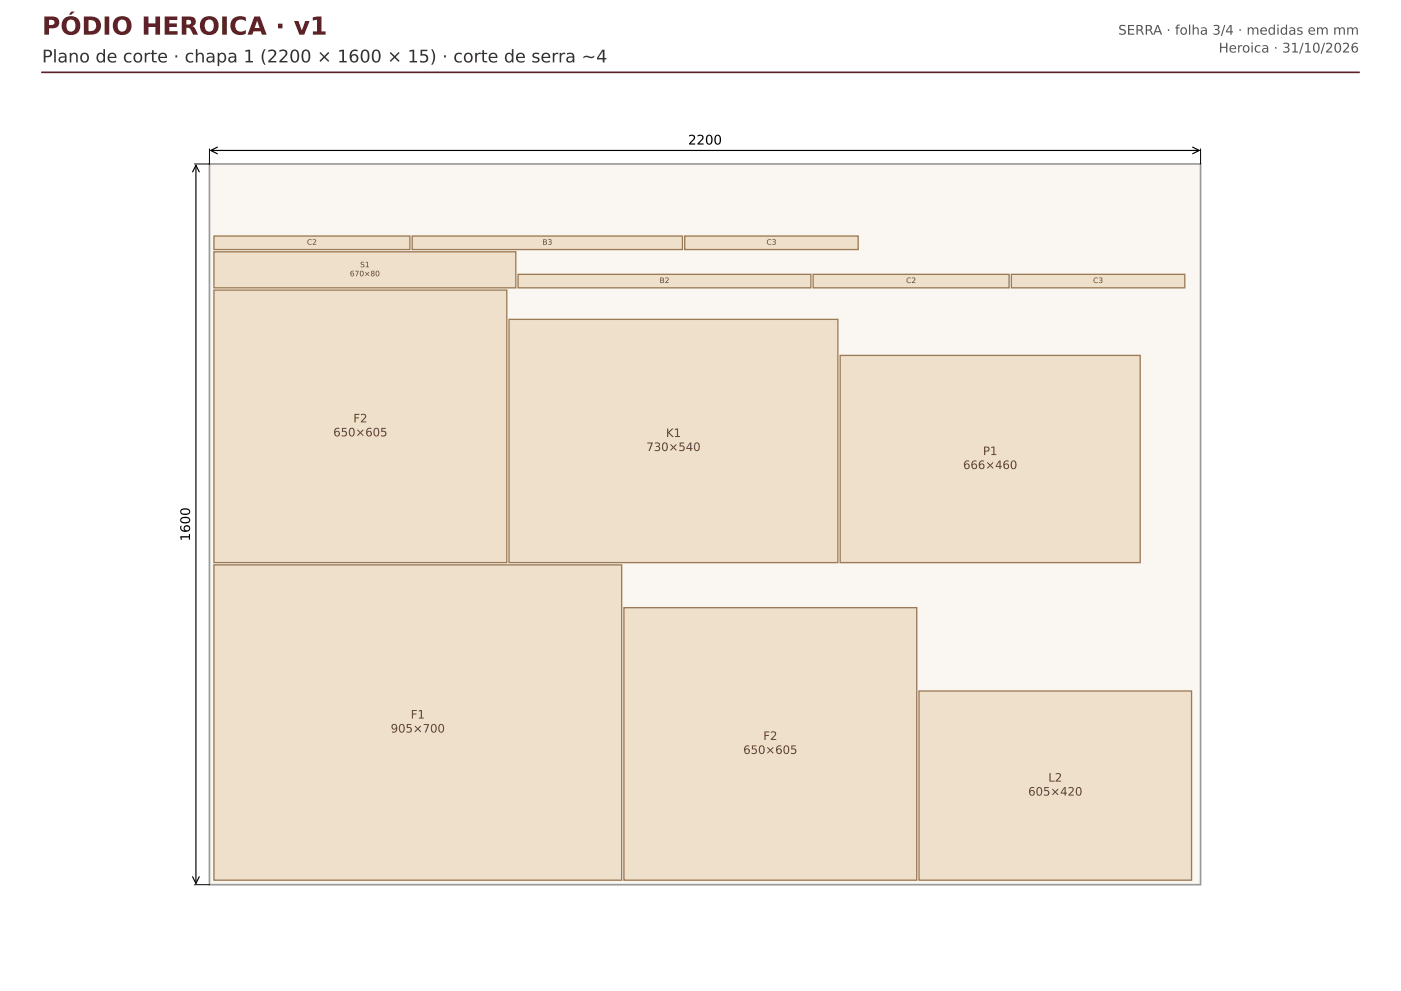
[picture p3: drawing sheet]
<svg xmlns="http://www.w3.org/2000/svg" width="297mm" height="210mm" viewBox="0 0 297 210" stroke-linecap="round" stroke-linejoin="round" font-family="sans-serif">
<path d="M44.4 34.8h210v152.7h-210z" fill="#faf7f2" stroke="#999" stroke-width=".35"/>
<g fill="#efe0cc" stroke="#9b7b55" stroke-width=".28">
<path d="M45.3 119.7h86.5v66.9h-86.5z"/>
<path d="M132.2 128.8h62.1v57.8h-62.1z"/>
<path d="M45.3 61.5h62.1v57.8h-62.1z"/>
<path d="M107.9 67.7h69.7v51.6h-69.7z"/>
<path d="M178.1 75.3h63.6v44h-63.6z"/>
<path d="M194.8 146.5h57.7v40.1h-57.7z"/>
<path d="M45.3 53.4h64v7.6h-64z"/>
<path d="M109.8 58.1h62.1v2.9h-62.1z"/>
<path d="M172.3 58.1h41.6v2.9h-41.6z"/>
<path d="M45.3 50h41.6v2.9h-41.6z"/>
<path d="M87.4 50h57.2v2.9h-57.2z"/>
<path d="M214.3 58.1h36.8v2.9h-36.8z"/>
<path d="M145.1 50h36.8v2.9h-36.8z"/>
</g>
<path d="M44.4 31.6v3.2h-3.2M254.4 31.6v3.2M41.2 187.5h3.2" fill="none" stroke="#000" stroke-width=".21"/>
<path d="M40.8 36.4l.7-1.4 .7 1.4M41.5 35v152.2M44.7 31.9h209.5M46.1 31.2l-1.4 .7 1.4 .7M252.8 31.2l1.4 .7-1.4 .7M40.8 185.8l.7 1.4 .7-1.4" fill="none" stroke="#000" stroke-width=".25"/>
<path d="M8.9 15.3h279.1" fill="none" stroke="#5e2129" stroke-width=".35"/>
<text font-size="5.3" fill="#5e2129" x="8.9" y="7.4">PÓDIO HEROICA · v1</text>
<text font-size="3.7" fill="#333" x="8.9" y="13.2">Plano de corte · chapa 1 (2200 × 1600 × 15) · corte de serra ~4</text>
<g font-size="2.8" fill="#555">
<text x="237" y="7.4">SERRA · folha 3/4 · medidas em mm</text>
<text x="258.3" y="11.1">Heroica · 31/10/2026</text>
</g>
<g font-size="2.8">
<text x="145.8" y="30.6">2200</text>
<text x="40.3" y="114.7" transform="rotate(-90 40.3 114.7)">1600</text>
</g>
<g font-size="2.5" fill="#5a4630">
<text x="74.9" y="89.5">F2</text>
<text x="70.6" y="92.5">650×605</text>
<text x="137" y="95.6">730×540</text>
<text x="141.1" y="92.6">K1</text>
<text x="204.1" y="99.4">666×460</text>
<text x="208.3" y="96.5">P1</text>
<text x="82.8" y="155.3">905×700</text>
<text x="87.1" y="152.3">F1</text>
<text x="157.5" y="159.8">650×605</text>
<text x="161.8" y="156.8">F2</text>
<text x="222.2" y="165.7">L2</text>
<text x="217.9" y="168.6">605×420</text>
</g>
<g font-size="1.6" fill="#5a4630">
<text x="65.1" y="51.9">C2</text>
<text x="114.9" y="51.9">B3</text>
<text x="162.4" y="51.9">C3</text>
<text x="74.1" y="58.6">670×80</text>
<text x="76.3" y="56.7">S1</text>
<text x="139.8" y="60">B2</text>
<text x="192" y="60">C2</text>
<text x="231.7" y="60">C3</text>
</g>
</svg>
